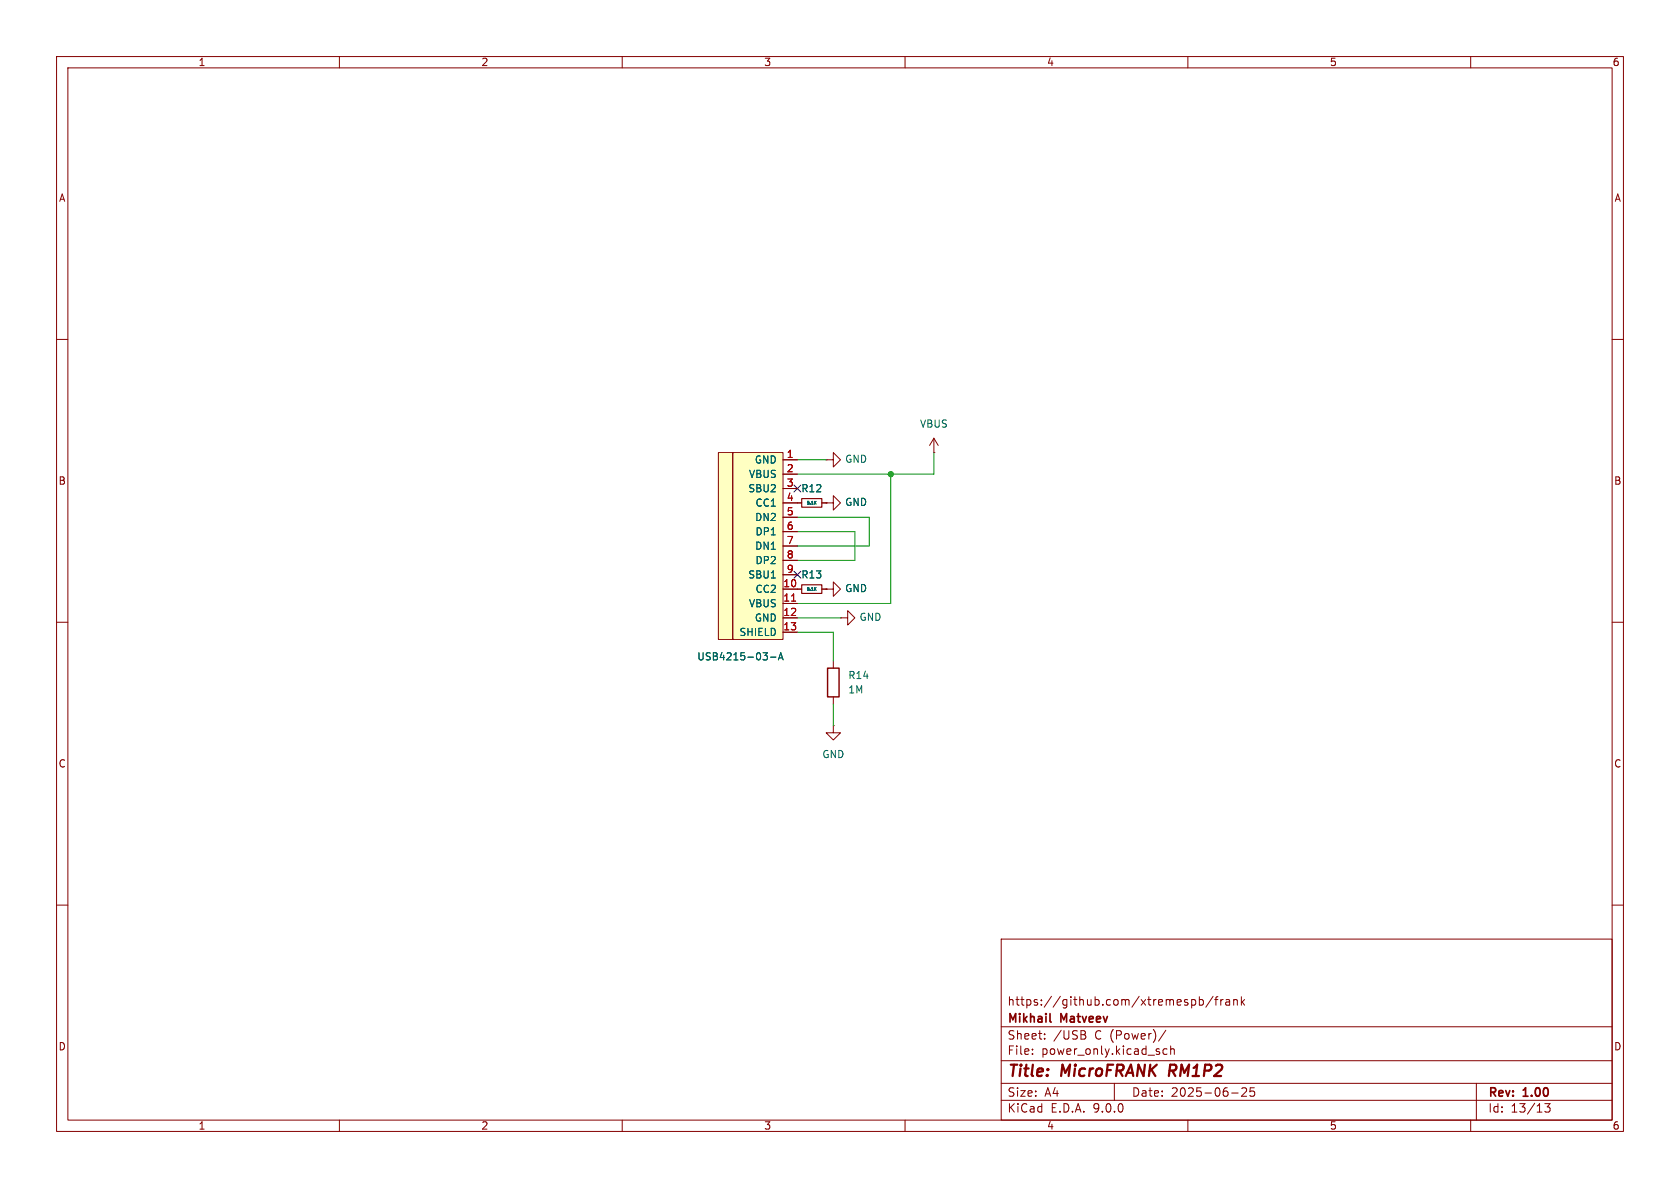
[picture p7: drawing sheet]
(kicad_sch
 (version 20250114)
 (generator "eeschema")
 (generator_version "9.0")
 (paper "A4")
 (title_block
  (title "${NAME} ${MODEL}")
  (date "2025-06-25")
  (rev "${VERSION}")
  (company "Mikhail Matveev")
  (comment 1 "https://github.com/xtremespb/frank"))
 (lib_symbols
  (symbol "Device:R"
   (pin_numbers (hide yes))
   (pin_names
    (offset 0)) (exclude_from_sim no) (in_bom yes) (on_board yes)
   (property "Reference" "R" (at 2.032 0 90) (effects (font (size 1.27 1.27))))
   (property "Value" "R" (at 0 0 90) (effects (font (size 1.27 1.27))))
   (property "Footprint" "" (at -1.778 0 90) (effects (font (size 1.27 1.27)) (hide yes)))
   (property "Datasheet" "~" (at 0 0 0) (effects (font (size 1.27 1.27)) (hide yes)))
   (property "Description" "Resistor" (at 0 0 0) (effects (font (size 1.27 1.27)) (hide yes)))
   (symbol "R_0_1"
    (rectangle (start -1.016 -2.54) (end 1.016 2.54) (stroke (width 0.254) (type default)) (fill (type none))))
   (symbol "R_1_1"
    (pin passive line (at 0 3.81 270) (length 1.27) (name "~" (effects (font (size 1.27 1.27)))) (number "1" (effects (font (size 1.27 1.27)))))
    (pin passive line (at 0 -3.81 90) (length 1.27) (name "~" (effects (font (size 1.27 1.27)))) (number "2" (effects (font (size 1.27 1.27))))))
   (embedded_fonts no))
  (symbol "Device:R_Small"
   (pin_numbers (hide yes))
   (pin_names
    (offset 0.254) (hide yes)) (exclude_from_sim no) (in_bom yes) (on_board yes)
   (property "Reference" "R" (at 0.762 0.508 0) (effects (font (size 1.27 1.27)) (justify left)))
   (property "Value" "R_Small" (at 0.762 -1.016 0) (effects (font (size 1.27 1.27)) (justify left)))
   (property "Footprint" "" (at 0 0 0) (effects (font (size 1.27 1.27)) (hide yes)))
   (property "Datasheet" "~" (at 0 0 0) (effects (font (size 1.27 1.27)) (hide yes)))
   (property "Description" "Resistor, small symbol" (at 0 0 0) (effects (font (size 1.27 1.27)) (hide yes)))
   (symbol "R_Small_0_1"
    (rectangle (start -0.762 1.778) (end 0.762 -1.778) (stroke (width 0.2032) (type default)) (fill (type none))))
   (symbol "R_Small_1_1"
    (pin passive line (at 0 2.54 270) (length 0.762) (name "~" (effects (font (size 1.27 1.27)))) (number "1" (effects (font (size 1.27 1.27)))))
    (pin passive line (at 0 -2.54 90) (length 0.762) (name "~" (effects (font (size 1.27 1.27)))) (number "2" (effects (font (size 1.27 1.27))))))
   (embedded_fonts no))
  (symbol "FRANK:USB-C"
   (pin_names
    (offset 1.016)) (exclude_from_sim no) (in_bom yes) (on_board yes)
   (property "Reference" "USB1" (at -6.35 10.16 0) (effects (font (size 1.27 1.27)) (justify right) (hide yes)))
   (property "Value" "USB Type C" (at 0.254 -20.828 0) (effects (font (size 1.27 1.27)) (justify right)))
   (property "Footprint" "LIBS:USB-TYPE-C-31-M-12_lib2" (at 3.81 -1.27 0) (effects (font (size 1.27 1.27)) (hide yes)))
   (property "Datasheet" "" (at 3.81 -1.27 0) (effects (font (size 1.27 1.27)) (hide yes)))
   (property "Description" "" (at 0 0 0) (effects (font (size 1.27 1.27)) (hide yes)))
   (property "LCSC" "C165948" (at 0 0 0) (effects (font (size 1.27 1.27)) (hide yes)))
   (symbol "USB-C_0_1"
    (rectangle (start -11.43 15.24) (end -8.89 -17.78) (stroke (width 0) (type default)) (fill (type background)))
    (rectangle (start 0 -17.78) (end -8.89 15.24) (stroke (width 0) (type default)) (fill (type background))))
   (symbol "USB-C_1_1"
    (pin input line (at 2.54 13.97 180) (length 2.54) (name "GND" (effects (font (size 1.27 1.27)))) (number "1" (effects (font (size 1.27 1.27)))))
    (pin input line (at 2.54 11.43 180) (length 2.54) (name "VBUS" (effects (font (size 1.27 1.27)))) (number "2" (effects (font (size 1.27 1.27)))))
    (pin input line (at 2.54 8.89 180) (length 2.54) (name "SBU2" (effects (font (size 1.27 1.27)))) (number "3" (effects (font (size 1.27 1.27)))))
    (pin input line (at 2.54 6.35 180) (length 2.54) (name "CC1" (effects (font (size 1.27 1.27)))) (number "4" (effects (font (size 1.27 1.27)))))
    (pin input line (at 2.54 3.81 180) (length 2.54) (name "DN2" (effects (font (size 1.27 1.27)))) (number "5" (effects (font (size 1.27 1.27)))))
    (pin input line (at 2.54 1.27 180) (length 2.54) (name "DP1" (effects (font (size 1.27 1.27)))) (number "6" (effects (font (size 1.27 1.27)))))
    (pin input line (at 2.54 -1.27 180) (length 2.54) (name "DN1" (effects (font (size 1.27 1.27)))) (number "7" (effects (font (size 1.27 1.27)))))
    (pin input line (at 2.54 -3.81 180) (length 2.54) (name "DP2" (effects (font (size 1.27 1.27)))) (number "8" (effects (font (size 1.27 1.27)))))
    (pin input line (at 2.54 -6.35 180) (length 2.54) (name "SBU1" (effects (font (size 1.27 1.27)))) (number "9" (effects (font (size 1.27 1.27)))))
    (pin input line (at 2.54 -8.89 180) (length 2.54) (name "CC2" (effects (font (size 1.27 1.27)))) (number "10" (effects (font (size 1.27 1.27)))))
    (pin input line (at 2.54 -11.43 180) (length 2.54) (name "VBUS" (effects (font (size 1.27 1.27)))) (number "11" (effects (font (size 1.27 1.27)))))
    (pin input line (at 2.54 -13.97 180) (length 2.54) (name "GND" (effects (font (size 1.27 1.27)))) (number "12" (effects (font (size 1.27 1.27)))))
    (pin input line (at 2.54 -16.51 180) (length 2.54) (name "SHIELD" (effects (font (size 1.27 1.27)))) (number "13" (effects (font (size 1.27 1.27))))))
   (embedded_fonts no))
  (symbol "GND_5"
   (power)
   (pin_numbers (hide yes))
   (pin_names
    (offset 0) (hide yes)) (exclude_from_sim no) (in_bom yes) (on_board yes)
   (property "Reference" "#PWR" (at 0 -6.35 0) (effects (font (size 1.27 1.27)) (hide yes)))
   (property "Value" "GND" (at 0 -3.81 0) (effects (font (size 1.27 1.27))))
   (property "Footprint" "" (at 0 0 0) (effects (font (size 1.27 1.27)) (hide yes)))
   (property "Datasheet" "" (at 0 0 0) (effects (font (size 1.27 1.27)) (hide yes)))
   (property "Description" "Power symbol creates a global label with name \"GND\" , ground" (at 0 0 0) (effects (font (size 1.27 1.27)) (hide yes)))
   (symbol "GND_5_0_1"
    (polyline (pts (xy 0 0) (xy 0 -1.27) (xy 1.27 -1.27) (xy 0 -2.54) (xy -1.27 -1.27) (xy 0 -1.27)) (stroke (width 0) (type default)) (fill (type none))))
   (symbol "GND_5_1_1"
    (pin power_in line (at 0 0 270) (length 0) (name "~" (effects (font (size 1.27 1.27)))) (number "1" (effects (font (size 1.27 1.27))))))
   (embedded_fonts no))
  (symbol "GND_6"
   (power)
   (pin_numbers (hide yes))
   (pin_names
    (offset 0) (hide yes)) (exclude_from_sim no) (in_bom yes) (on_board yes)
   (property "Reference" "#PWR" (at 0 -6.35 0) (effects (font (size 1.27 1.27)) (hide yes)))
   (property "Value" "GND" (at 0 -3.81 0) (effects (font (size 1.27 1.27))))
   (property "Footprint" "" (at 0 0 0) (effects (font (size 1.27 1.27)) (hide yes)))
   (property "Datasheet" "" (at 0 0 0) (effects (font (size 1.27 1.27)) (hide yes)))
   (property "Description" "Power symbol creates a global label with name \"GND\" , ground" (at 0 0 0) (effects (font (size 1.27 1.27)) (hide yes)))
   (symbol "GND_6_0_1"
    (polyline (pts (xy 0 0) (xy 0 -1.27) (xy 1.27 -1.27) (xy 0 -2.54) (xy -1.27 -1.27) (xy 0 -1.27)) (stroke (width 0) (type default)) (fill (type none))))
   (symbol "GND_6_1_1"
    (pin power_in line (at 0 0 270) (length 0) (name "~" (effects (font (size 1.27 1.27)))) (number "1" (effects (font (size 1.27 1.27))))))
   (embedded_fonts no))
  (symbol "GND_7"
   (power)
   (pin_numbers (hide yes))
   (pin_names
    (offset 0) (hide yes)) (exclude_from_sim no) (in_bom yes) (on_board yes)
   (property "Reference" "#PWR" (at 0 -6.35 0) (effects (font (size 1.27 1.27)) (hide yes)))
   (property "Value" "GND" (at 0 -3.81 0) (effects (font (size 1.27 1.27))))
   (property "Footprint" "" (at 0 0 0) (effects (font (size 1.27 1.27)) (hide yes)))
   (property "Datasheet" "" (at 0 0 0) (effects (font (size 1.27 1.27)) (hide yes)))
   (property "Description" "Power symbol creates a global label with name \"GND\" , ground" (at 0 0 0) (effects (font (size 1.27 1.27)) (hide yes)))
   (symbol "GND_7_0_1"
    (polyline (pts (xy 0 0) (xy 0 -1.27) (xy 1.27 -1.27) (xy 0 -2.54) (xy -1.27 -1.27) (xy 0 -1.27)) (stroke (width 0) (type default)) (fill (type none))))
   (symbol "GND_7_1_1"
    (pin power_in line (at 0 0 270) (length 0) (name "~" (effects (font (size 1.27 1.27)))) (number "1" (effects (font (size 1.27 1.27))))))
   (embedded_fonts no))
  (symbol "power:GND"
   (power)
   (pin_numbers (hide yes))
   (pin_names
    (offset 0) (hide yes)) (exclude_from_sim no) (in_bom yes) (on_board yes)
   (property "Reference" "#PWR" (at 0 -6.35 0) (effects (font (size 1.27 1.27)) (hide yes)))
   (property "Value" "GND" (at 0 -3.81 0) (effects (font (size 1.27 1.27))))
   (property "Footprint" "" (at 0 0 0) (effects (font (size 1.27 1.27)) (hide yes)))
   (property "Datasheet" "" (at 0 0 0) (effects (font (size 1.27 1.27)) (hide yes)))
   (property "Description" "Power symbol creates a global label with name \"GND\" , ground" (at 0 0 0) (effects (font (size 1.27 1.27)) (hide yes)))
   (symbol "GND_0_1"
    (polyline (pts (xy 0 0) (xy 0 -1.27) (xy 1.27 -1.27) (xy 0 -2.54) (xy -1.27 -1.27) (xy 0 -1.27)) (stroke (width 0) (type default)) (fill (type none))))
   (symbol "GND_1_1"
    (pin power_in line (at 0 0 270) (length 0) (name "~" (effects (font (size 1.27 1.27)))) (number "1" (effects (font (size 1.27 1.27))))))
   (embedded_fonts no))
  (symbol "power:VBUS"
   (power)
   (pin_numbers (hide yes))
   (pin_names
    (offset 0) (hide yes)) (exclude_from_sim no) (in_bom yes) (on_board yes)
   (property "Reference" "#PWR" (at 0 -3.81 0) (effects (font (size 1.27 1.27)) (hide yes)))
   (property "Value" "VBUS" (at 0 3.556 0) (effects (font (size 1.27 1.27))))
   (property "Footprint" "" (at 0 0 0) (effects (font (size 1.27 1.27)) (hide yes)))
   (property "Datasheet" "" (at 0 0 0) (effects (font (size 1.27 1.27)) (hide yes)))
   (property "Description" "Power symbol creates a global label with name \"VBUS\"" (at 0 0 0) (effects (font (size 1.27 1.27)) (hide yes)))
   (symbol "VBUS_0_1"
    (polyline (pts (xy -0.762 1.27) (xy 0 2.54)) (stroke (width 0) (type default)) (fill (type none)))
    (polyline (pts (xy 0 2.54) (xy 0.762 1.27)) (stroke (width 0) (type default)) (fill (type none)))
    (polyline (pts (xy 0 0) (xy 0 2.54)) (stroke (width 0) (type default)) (fill (type none))))
   (symbol "VBUS_1_1"
    (pin power_in line (at 0 0 90) (length 0) (name "~" (effects (font (size 1.27 1.27)))) (number "1" (effects (font (size 1.27 1.27))))))
   (embedded_fonts no)))
 (junction
  (at 157.48 83.82)
  (diameter 0)
  (color 0 0 0 0))
 (no_connect
  (at 140.97 101.6))
 (no_connect
  (at 140.97 86.36))
 (wire
  (pts (xy 140.97 96.52) (xy 153.67 96.52))
  (stroke (width 0) (type default)))
 (wire
  (pts (xy 165.1 80.01) (xy 165.1 83.82))
  (stroke (width 0) (type default)))
 (wire
  (pts (xy 151.13 93.98) (xy 151.13 99.06))
  (stroke (width 0) (type default)))
 (wire
  (pts (xy 147.32 111.76) (xy 147.32 116.84))
  (stroke (width 0) (type default)))
 (wire
  (pts (xy 140.97 99.06) (xy 151.13 99.06))
  (stroke (width 0) (type default)))
 (wire
  (pts (xy 153.67 91.44) (xy 153.67 96.52))
  (stroke (width 0) (type default)))
 (wire
  (pts (xy 140.97 111.76) (xy 147.32 111.76))
  (stroke (width 0) (type default)))
 (wire
  (pts (xy 157.48 83.82) (xy 157.48 106.68))
  (stroke (width 0) (type default)))
 (wire
  (pts (xy 157.48 83.82) (xy 165.1 83.82))
  (stroke (width 0) (type default)))
 (wire
  (pts (xy 140.97 83.82) (xy 157.48 83.82))
  (stroke (width 0) (type default)))
 (wire
  (pts (xy 140.97 109.22) (xy 148.59 109.22))
  (stroke (width 0) (type default)))
 (wire
  (pts (xy 147.32 128.27) (xy 147.32 124.46))
  (stroke (width 0) (type default)))
 (wire
  (pts (xy 140.97 93.98) (xy 151.13 93.98))
  (stroke (width 0) (type default)))
 (wire
  (pts (xy 140.97 81.28) (xy 146.05 81.28))
  (stroke (width 0) (type default)))
 (wire
  (pts (xy 157.48 106.68) (xy 140.97 106.68))
  (stroke (width 0) (type default)))
 (wire
  (pts (xy 140.97 91.44) (xy 153.67 91.44))
  (stroke (width 0) (type default)))
 (symbol
  (lib_name "GND_5")
  (lib_id "power:GND")
  (at 146.05 104.14 90)
  (unit 1)
  (exclude_from_sim no)
  (in_bom yes)
  (on_board yes)
  (dnp no)
  (property "Reference" "#PWR039" (at 152.4 104.14 0) (effects (font (size 1.27 1.27)) (hide yes)))
  (property "Value" "GND" (at 149.3012 104.013 90) (effects (font (size 1.27 1.27)) (justify right)))
  (property "Footprint" "" (at 146.05 104.14 0) (effects (font (size 1.27 1.27)) (hide yes)))
  (property "Datasheet" "" (at 146.05 104.14 0) (effects (font (size 1.27 1.27)) (hide yes)))
  (property "Description" "Power symbol creates a global label with name \"GND\" , ground" (at 146.05 104.14 0) (effects (font (size 1.27 1.27)) (hide yes)))
  (pin "1"))
 (symbol
  (lib_id "Device:R_Small")
  (at 143.51 88.9 270)
  (unit 1)
  (exclude_from_sim no)
  (in_bom yes)
  (on_board yes)
  (dnp no)
  (property "Reference" "R12" (at 143.51 86.36 90) (effects (font (size 1.27 1.27))))
  (property "Value" "5.1K" (at 143.51 88.9 90) (effects (font (size 0.508 0.508))))
  (property "Footprint" "FRANK:Resistor (0402)" (at 143.51 88.9 0) (effects (font (size 1.27 1.27)) (hide yes)))
  (property "Datasheet" "https://www.vishay.com/docs/28952/mcs0402at-mct0603at-mcu0805at-mca1206at.pdf" (at 143.51 88.9 0) (effects (font (size 1.27 1.27)) (hide yes)))
  (property "Description" "" (at 143.51 88.9 0) (effects (font (size 1.27 1.27)) (hide yes)))
  (property "LCSC" "" (at 143.51 88.9 0) (effects (font (size 1.27 1.27)) (hide yes)))
  (property "AliExpress" "https://www.aliexpress.com/item/1005005945735199.html" (at 143.51 88.9 0) (effects (font (size 1.27 1.27)) (hide yes)))
  (property "Sim.Device" "" (at 143.51 88.9 0) (effects (font (size 1.27 1.27))))
  (pin "1")
  (pin "2"))
 (symbol
  (lib_name "GND_7")
  (lib_id "power:GND")
  (at 148.59 109.22 90)
  (unit 1)
  (exclude_from_sim no)
  (in_bom yes)
  (on_board yes)
  (dnp no)
  (property "Reference" "#PWR040" (at 154.94 109.22 0) (effects (font (size 1.27 1.27)) (hide yes)))
  (property "Value" "GND" (at 151.8412 109.093 90) (effects (font (size 1.27 1.27)) (justify right)))
  (property "Footprint" "" (at 148.59 109.22 0) (effects (font (size 1.27 1.27)) (hide yes)))
  (property "Datasheet" "" (at 148.59 109.22 0) (effects (font (size 1.27 1.27)) (hide yes)))
  (property "Description" "Power symbol creates a global label with name \"GND\" , ground" (at 148.59 109.22 0) (effects (font (size 1.27 1.27)) (hide yes)))
  (pin "1"))
 (symbol
  (lib_id "power:VBUS")
  (at 165.1 80.01 0)
  (unit 1)
  (exclude_from_sim no)
  (in_bom yes)
  (on_board yes)
  (dnp no)
  (fields_autoplaced yes)
  (property "Reference" "#PWR036" (at 165.1 83.82 0) (effects (font (size 1.27 1.27)) (hide yes)))
  (property "Value" "VBUS" (at 165.1 74.93 0) (effects (font (size 1.27 1.27))))
  (property "Footprint" "" (at 165.1 80.01 0) (effects (font (size 1.27 1.27)) (hide yes)))
  (property "Datasheet" "" (at 165.1 80.01 0) (effects (font (size 1.27 1.27)) (hide yes)))
  (property "Description" "Power symbol creates a global label with name \"VBUS\"" (at 165.1 80.01 0) (effects (font (size 1.27 1.27)) (hide yes)))
  (pin "1"))
 (symbol
  (lib_id "power:GND")
  (at 147.32 128.27 0)
  (unit 1)
  (exclude_from_sim no)
  (in_bom yes)
  (on_board yes)
  (dnp no)
  (fields_autoplaced yes)
  (property "Reference" "#PWR041" (at 147.32 134.62 0) (effects (font (size 1.27 1.27)) (hide yes)))
  (property "Value" "GND" (at 147.32 133.35 0) (effects (font (size 1.27 1.27))))
  (property "Footprint" "" (at 147.32 128.27 0) (effects (font (size 1.27 1.27)) (hide yes)))
  (property "Datasheet" "" (at 147.32 128.27 0) (effects (font (size 1.27 1.27)) (hide yes)))
  (property "Description" "Power symbol creates a global label with name \"GND\" , ground" (at 147.32 128.27 0) (effects (font (size 1.27 1.27)) (hide yes)))
  (pin "1"))
 (symbol
  (lib_id "FRANK:USB-C")
  (at 138.43 95.25 0)
  (unit 1)
  (exclude_from_sim no)
  (in_bom yes)
  (on_board yes)
  (dnp no)
  (property "Reference" "J8" (at 132.08 85.09 0) (effects (font (size 1.27 1.27)) (justify right) (hide yes)))
  (property "Value" "USB4215-03-A" (at 138.684 116.078 0) (effects (font (size 1.27 1.27)) (justify right)))
  (property "Footprint" "FRANK:USB Type C" (at 142.24 96.52 0) (effects (font (size 1.27 1.27)) (hide yes)))
  (property "Datasheet" "https://eu.mouser.com/datasheet/2/837/usb4215-3472997.pdf" (at 142.24 96.52 0) (effects (font (size 1.27 1.27)) (hide yes)))
  (property "Description" "" (at 138.43 95.25 0) (effects (font (size 1.27 1.27)) (hide yes)))
  (property "LCSC" "" (at 138.43 95.25 0) (effects (font (size 1.27 1.27)) (hide yes)))
  (property "AliExpress" "https://www.aliexpress.com/item/1005005500797563.html" (at 138.43 95.25 0) (effects (font (size 1.27 1.27)) (hide yes)))
  (property "Sim.Device" "" (at 138.43 95.25 0) (effects (font (size 1.27 1.27))))
  (pin "1")
  (pin "10")
  (pin "11")
  (pin "12")
  (pin "13")
  (pin "2")
  (pin "3")
  (pin "4")
  (pin "5")
  (pin "6")
  (pin "7")
  (pin "8")
  (pin "9"))
 (symbol
  (lib_name "GND_6")
  (lib_id "power:GND")
  (at 146.05 88.9 90)
  (unit 1)
  (exclude_from_sim no)
  (in_bom yes)
  (on_board yes)
  (dnp no)
  (property "Reference" "#PWR038" (at 152.4 88.9 0) (effects (font (size 1.27 1.27)) (hide yes)))
  (property "Value" "GND" (at 149.3012 88.773 90) (effects (font (size 1.27 1.27)) (justify right)))
  (property "Footprint" "" (at 146.05 88.9 0) (effects (font (size 1.27 1.27)) (hide yes)))
  (property "Datasheet" "" (at 146.05 88.9 0) (effects (font (size 1.27 1.27)) (hide yes)))
  (property "Description" "Power symbol creates a global label with name \"GND\" , ground" (at 146.05 88.9 0) (effects (font (size 1.27 1.27)) (hide yes)))
  (pin "1"))
 (symbol
  (lib_id "Device:R")
  (at 147.32 120.65 0)
  (unit 1)
  (exclude_from_sim no)
  (in_bom yes)
  (on_board yes)
  (dnp no)
  (fields_autoplaced yes)
  (property "Reference" "R14" (at 149.86 119.3799 0) (effects (font (size 1.27 1.27)) (justify left)))
  (property "Value" "1M" (at 149.86 121.9199 0) (effects (font (size 1.27 1.27)) (justify left)))
  (property "Footprint" "FRANK:Resistor (0402)" (at 145.542 120.65 90) (effects (font (size 1.27 1.27)) (hide yes)))
  (property "Datasheet" "https://www.vishay.com/docs/28952/mcs0402at-mct0603at-mcu0805at-mca1206at.pdf" (at 147.32 120.65 0) (effects (font (size 1.27 1.27)) (hide yes)))
  (property "Description" "" (at 147.32 120.65 0) (effects (font (size 1.27 1.27)) (hide yes)))
  (property "AliExpress" "https://www.aliexpress.com/item/1005005945735199.html" (at 147.32 120.65 0) (effects (font (size 1.27 1.27)) (hide yes)))
  (property "Sim.Device" "" (at 147.32 120.65 0) (effects (font (size 1.27 1.27))))
  (property "LCSC" "" (at 147.32 120.65 0) (effects (font (size 1.27 1.27)) (hide yes)))
  (pin "1")
  (pin "2"))
 (symbol
  (lib_id "power:GND")
  (at 146.05 81.28 90)
  (unit 1)
  (exclude_from_sim no)
  (in_bom yes)
  (on_board yes)
  (dnp no)
  (property "Reference" "#PWR037" (at 152.4 81.28 0) (effects (font (size 1.27 1.27)) (hide yes)))
  (property "Value" "GND" (at 149.3012 81.153 90) (effects (font (size 1.27 1.27)) (justify right)))
  (property "Footprint" "" (at 146.05 81.28 0) (effects (font (size 1.27 1.27)) (hide yes)))
  (property "Datasheet" "" (at 146.05 81.28 0) (effects (font (size 1.27 1.27)) (hide yes)))
  (property "Description" "Power symbol creates a global label with name \"GND\" , ground" (at 146.05 81.28 0) (effects (font (size 1.27 1.27)) (hide yes)))
  (pin "1"))
 (symbol
  (lib_id "Device:R_Small")
  (at 143.51 104.14 270)
  (unit 1)
  (exclude_from_sim no)
  (in_bom yes)
  (on_board yes)
  (dnp no)
  (property "Reference" "R13" (at 143.51 101.6 90) (effects (font (size 1.27 1.27))))
  (property "Value" "5.1K" (at 143.51 104.14 90) (effects (font (size 0.508 0.508))))
  (property "Footprint" "FRANK:Resistor (0402)" (at 143.51 104.14 0) (effects (font (size 1.27 1.27)) (hide yes)))
  (property "Datasheet" "https://www.vishay.com/docs/28952/mcs0402at-mct0603at-mcu0805at-mca1206at.pdf" (at 143.51 104.14 0) (effects (font (size 1.27 1.27)) (hide yes)))
  (property "Description" "" (at 143.51 104.14 0) (effects (font (size 1.27 1.27)) (hide yes)))
  (property "LCSC" "" (at 143.51 104.14 0) (effects (font (size 1.27 1.27)) (hide yes)))
  (property "AliExpress" "https://www.aliexpress.com/item/1005005945735199.html" (at 143.51 104.14 0) (effects (font (size 1.27 1.27)) (hide yes)))
  (property "Sim.Device" "" (at 143.51 104.14 0) (effects (font (size 1.27 1.27))))
  (pin "1")
  (pin "2")))
